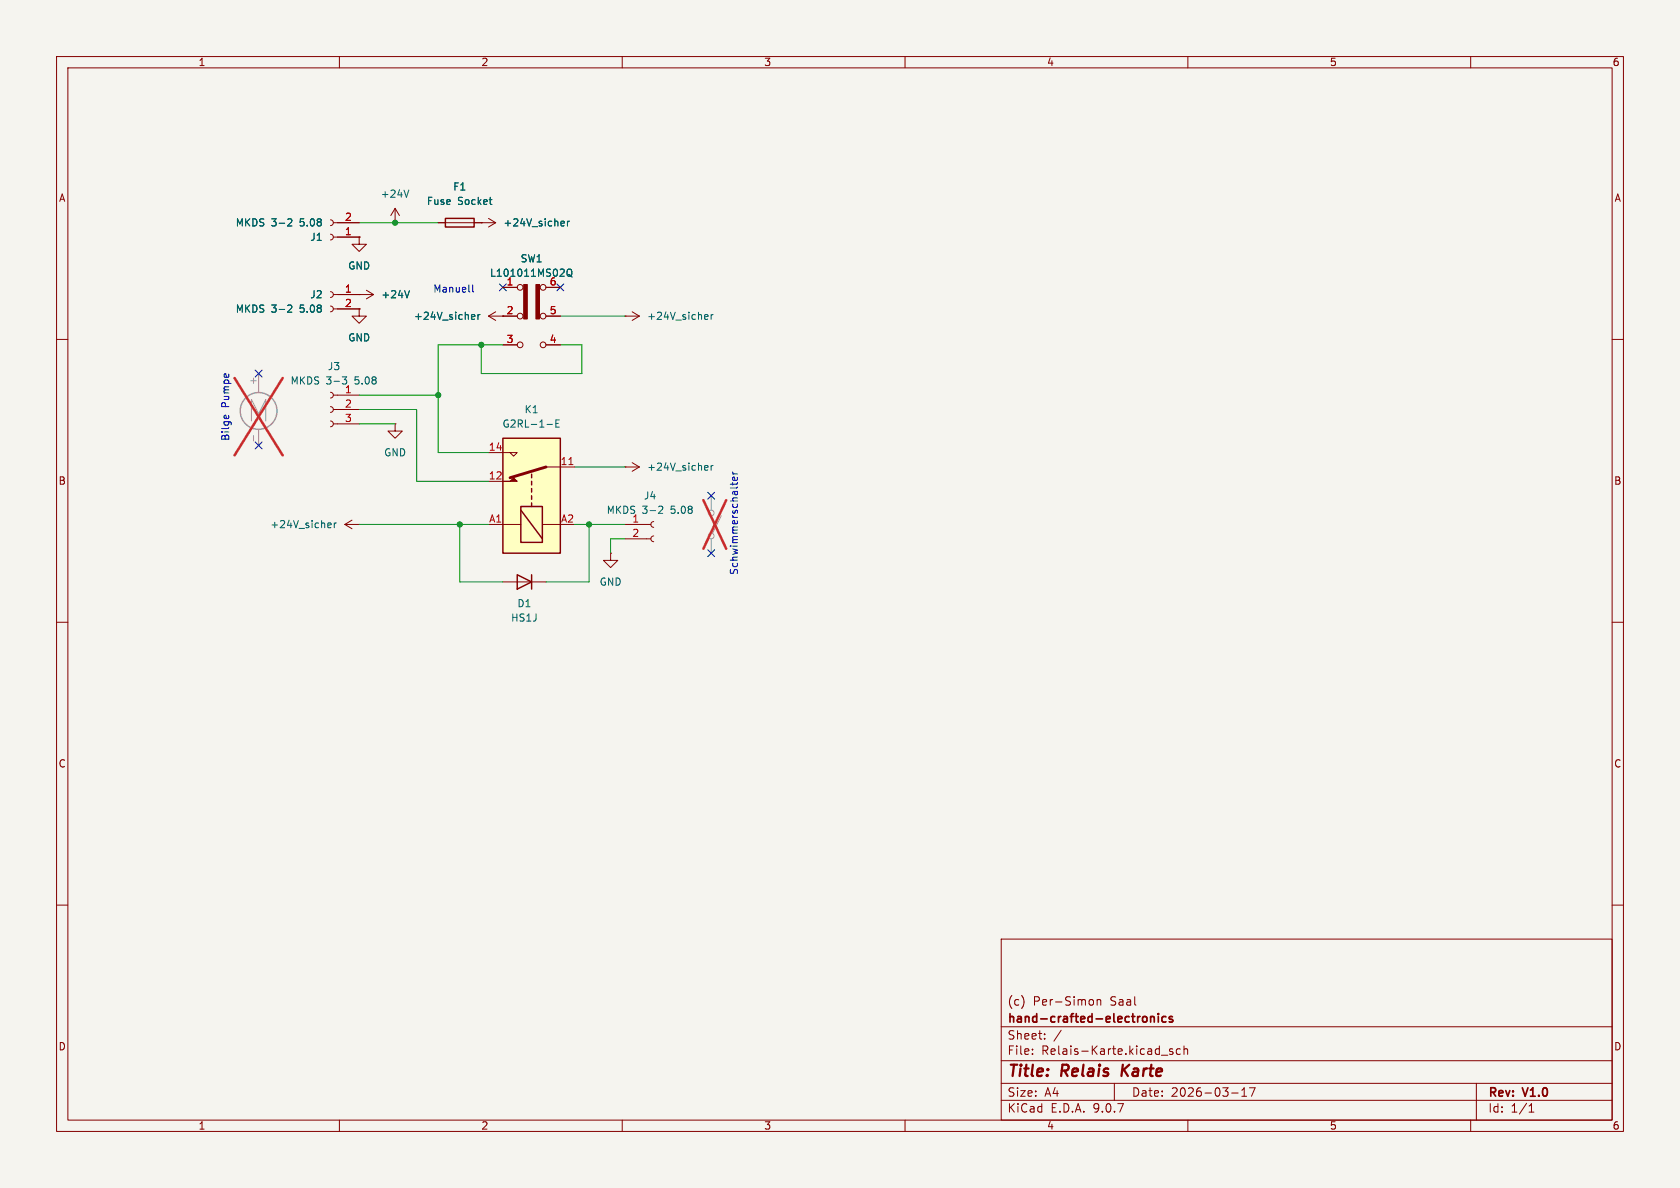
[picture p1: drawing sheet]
(kicad_sch
 (version 20250114)
 (generator "eeschema")
 (generator_version "9.0")
 (paper "A4")
 (title_block
  (title "Relais Karte")
  (date "2026-03-17")
  (rev "V1.0")
  (company "hand-crafted-electronics")
  (comment 1 "(c) Per-Simon Saal"))
 (lib_symbols
  (symbol "Connector:Conn_01x02_Socket"
   (pin_names
    (offset 1.016) (hide yes)) (exclude_from_sim no) (in_bom yes) (on_board yes)
   (property "Reference" "J" (at 0 2.54 0) (effects (font (size 1.27 1.27))))
   (property "Value" "Conn_01x02_Socket" (at 0 -5.08 0) (effects (font (size 1.27 1.27))))
   (property "Footprint" "" (at 0 0 0) (effects (font (size 1.27 1.27)) (hide yes)))
   (property "Datasheet" "~" (at 0 0 0) (effects (font (size 1.27 1.27)) (hide yes)))
   (property "Description" "Generic connector, single row, 01x02, script generated" (at 0 0 0) (effects (font (size 1.27 1.27)) (hide yes)))
   (property "ki_locked" "" (at 0 0 0) (effects (font (size 1.27 1.27))))
   (symbol "Conn_01x02_Socket_1_1"
    (polyline (pts (xy -1.27 0) (xy -0.508 0)) (stroke (width 0.1524) (type default)) (fill (type none)))
    (polyline (pts (xy -1.27 -2.54) (xy -0.508 -2.54)) (stroke (width 0.1524) (type default)) (fill (type none)))
    (arc (start 0 -0.508) (mid -0.5058 0) (end 0 0.508) (stroke (width 0.1524) (type default)) (fill (type none)))
    (arc (start 0 -3.048) (mid -0.5058 -2.54) (end 0 -2.032) (stroke (width 0.1524) (type default)) (fill (type none)))
    (pin passive line (at -5.08 0 0) (length 3.81) (name "Pin_1" (effects (font (size 1.27 1.27)))) (number "1" (effects (font (size 1.27 1.27)))))
    (pin passive line (at -5.08 -2.54 0) (length 3.81) (name "Pin_2" (effects (font (size 1.27 1.27)))) (number "2" (effects (font (size 1.27 1.27))))))
   (embedded_fonts no))
  (symbol "Connector:Conn_01x03_Socket"
   (pin_names
    (offset 1.016) (hide yes)) (exclude_from_sim no) (in_bom yes) (on_board yes)
   (property "Reference" "J" (at 0 5.08 0) (effects (font (size 1.27 1.27))))
   (property "Value" "Conn_01x03_Socket" (at 0 -5.08 0) (effects (font (size 1.27 1.27))))
   (property "Footprint" "" (at 0 0 0) (effects (font (size 1.27 1.27)) (hide yes)))
   (property "Datasheet" "~" (at 0 0 0) (effects (font (size 1.27 1.27)) (hide yes)))
   (property "Description" "Generic connector, single row, 01x03, script generated" (at 0 0 0) (effects (font (size 1.27 1.27)) (hide yes)))
   (property "ki_locked" "" (at 0 0 0) (effects (font (size 1.27 1.27))))
   (symbol "Conn_01x03_Socket_1_1"
    (polyline (pts (xy -1.27 2.54) (xy -0.508 2.54)) (stroke (width 0.1524) (type default)) (fill (type none)))
    (polyline (pts (xy -1.27 0) (xy -0.508 0)) (stroke (width 0.1524) (type default)) (fill (type none)))
    (polyline (pts (xy -1.27 -2.54) (xy -0.508 -2.54)) (stroke (width 0.1524) (type default)) (fill (type none)))
    (arc (start 0 2.032) (mid -0.5058 2.54) (end 0 3.048) (stroke (width 0.1524) (type default)) (fill (type none)))
    (arc (start 0 -0.508) (mid -0.5058 0) (end 0 0.508) (stroke (width 0.1524) (type default)) (fill (type none)))
    (arc (start 0 -3.048) (mid -0.5058 -2.54) (end 0 -2.032) (stroke (width 0.1524) (type default)) (fill (type none)))
    (pin passive line (at -5.08 2.54 0) (length 3.81) (name "Pin_1" (effects (font (size 1.27 1.27)))) (number "1" (effects (font (size 1.27 1.27)))))
    (pin passive line (at -5.08 0 0) (length 3.81) (name "Pin_2" (effects (font (size 1.27 1.27)))) (number "2" (effects (font (size 1.27 1.27)))))
    (pin passive line (at -5.08 -2.54 0) (length 3.81) (name "Pin_3" (effects (font (size 1.27 1.27)))) (number "3" (effects (font (size 1.27 1.27))))))
   (embedded_fonts no))
  (symbol "Device:Fuse"
   (pin_numbers (hide yes))
   (pin_names
    (offset 0)) (exclude_from_sim no) (in_bom yes) (on_board yes)
   (property "Reference" "F2" (at 6.35 0 90) (effects (font (size 1.27 1.27))))
   (property "Value" "Fuse" (at 3.81 0 90) (effects (font (size 1.27 1.27))))
   (property "Footprint" "_PS_LIB_CON:Fuse Holder Littelfuse ATOF 287" (at -1.778 0 90) (effects (font (size 1.27 1.27)) (hide yes)))
   (property "Datasheet" "https://www.keyelco.com/userAssets/file/K75p47.pdf" (at 0 0 0) (effects (font (size 1.27 1.27)) (hide yes)))
   (property "Description" "Fuse" (at 0 0 0) (effects (font (size 1.27 1.27)) (hide yes)))
   (symbol "Fuse_0_1"
    (rectangle (start -0.762 -2.54) (end 0.762 2.54) (stroke (width 0.254) (type default)) (fill (type none)))
    (polyline (pts (xy 0 2.54) (xy 0 -2.54)) (stroke (width 0) (type default)) (fill (type none))))
   (symbol "Fuse_1_1"
    (pin passive line (at 0 3.81 270) (length 1.27) (name "1" (effects (font (size 1.27 1.27)))) (number "1" (effects (font (size 1.27 1.27)))))
    (pin passive line (at 0 -3.81 90) (length 1.27) (name "2" (effects (font (size 1.27 1.27)))) (number "2" (effects (font (size 1.27 1.27))))))
   (embedded_fonts no))
  (symbol "Motor:Motor_DC"
   (pin_numbers (hide yes))
   (pin_names
    (offset 0)) (exclude_from_sim no) (in_bom yes) (on_board yes)
   (property "Reference" "M" (at 2.54 2.54 0) (effects (font (size 1.27 1.27)) (justify left)))
   (property "Value" "Motor_DC" (at 2.54 -5.08 0) (effects (font (size 1.27 1.27)) (justify left top)))
   (property "Footprint" "" (at 0 -2.286 0) (effects (font (size 1.27 1.27)) (hide yes)))
   (property "Datasheet" "~" (at 0 -2.286 0) (effects (font (size 1.27 1.27)) (hide yes)))
   (property "Description" "DC Motor" (at 0 0 0) (effects (font (size 1.27 1.27)) (hide yes)))
   (symbol "Motor_DC_0_0"
    (polyline (pts (xy -1.27 -3.302) (xy -1.27 0.508) (xy 0 -2.032) (xy 1.27 0.508) (xy 1.27 -3.302)) (stroke (width 0) (type default)) (fill (type none))))
   (symbol "Motor_DC_0_1"
    (polyline (pts (xy 0 2.032) (xy 0 2.54)) (stroke (width 0) (type default)) (fill (type none)))
    (polyline (pts (xy 0 1.7272) (xy 0 2.0828)) (stroke (width 0) (type default)) (fill (type none)))
    (circle (center 0 -1.524) (radius 3.2512) (stroke (width 0.254) (type default)) (fill (type none)))
    (polyline (pts (xy 0 -4.7752) (xy 0 -5.1816)) (stroke (width 0) (type default)) (fill (type none)))
    (polyline (pts (xy 0 -7.62) (xy 0 -7.112)) (stroke (width 0) (type default)) (fill (type none))))
   (symbol "Motor_DC_1_1"
    (pin passive line (at 0 5.08 270) (length 2.54) (name "+" (effects (font (size 1.27 1.27)))) (number "1" (effects (font (size 1.27 1.27)))))
    (pin passive line (at 0 -7.62 90) (length 2.54) (name "-" (effects (font (size 1.27 1.27)))) (number "2" (effects (font (size 1.27 1.27))))))
   (embedded_fonts no))
  (symbol "Relay:G2RL-1-E" (exclude_from_sim no) (in_bom yes) (on_board yes)
   (property "Reference" "K" (at 11.43 3.81 0) (effects (font (size 1.27 1.27)) (justify left)))
   (property "Value" "G2RL-1-E" (at 11.43 1.27 0) (effects (font (size 1.27 1.27)) (justify left)))
   (property "Footprint" "Relay_THT:Relay_SPDT_Omron_G2RL-1-E" (at 11.43 -1.27 0) (effects (font (size 1.27 1.27)) (justify left) (hide yes)))
   (property "Datasheet" "https://omronfs.omron.com/en_US/ecb/products/pdf/en-g2rl.pdf" (at 0 0 0) (effects (font (size 1.27 1.27)) (hide yes)))
   (property "Description" "General Purpose Low Profile Relay SPDT Through Hole High Capacity, Omron G2RL series, 16A 250VAC" (at 0 0 0) (effects (font (size 1.27 1.27)) (hide yes)))
   (symbol "G2RL-1-E_0_0"
    (polyline (pts (xy 7.62 5.08) (xy 7.62 2.54) (xy 6.985 3.175) (xy 7.62 3.81)) (stroke (width 0) (type default)) (fill (type none))))
   (symbol "G2RL-1-E_0_1"
    (rectangle (start -10.16 5.08) (end 10.16 -5.08) (stroke (width 0.254) (type default)) (fill (type background)))
    (rectangle (start -8.255 1.905) (end -1.905 -1.905) (stroke (width 0.254) (type default)) (fill (type none)))
    (polyline (pts (xy -7.62 -1.905) (xy -2.54 1.905)) (stroke (width 0.254) (type default)) (fill (type none)))
    (polyline (pts (xy -5.08 5.08) (xy -5.08 1.905)) (stroke (width 0) (type default)) (fill (type none)))
    (polyline (pts (xy -5.08 -5.08) (xy -5.08 -1.905)) (stroke (width 0) (type default)) (fill (type none)))
    (polyline (pts (xy -1.905 0) (xy -1.27 0)) (stroke (width 0.254) (type default)) (fill (type none)))
    (polyline (pts (xy -0.635 0) (xy 0 0)) (stroke (width 0.254) (type default)) (fill (type none)))
    (polyline (pts (xy 0.635 0) (xy 1.27 0)) (stroke (width 0.254) (type default)) (fill (type none)))
    (polyline (pts (xy 1.905 0) (xy 2.54 0)) (stroke (width 0.254) (type default)) (fill (type none)))
    (polyline (pts (xy 2.54 5.08) (xy 2.54 2.54) (xy 3.175 3.175) (xy 2.54 3.81)) (stroke (width 0) (type default)) (fill (type outline)))
    (polyline (pts (xy 3.175 0) (xy 3.81 0)) (stroke (width 0.254) (type default)) (fill (type none)))
    (polyline (pts (xy 5.08 -2.54) (xy 3.175 3.81)) (stroke (width 0.508) (type default)) (fill (type none)))
    (polyline (pts (xy 5.08 -2.54) (xy 5.08 -5.08)) (stroke (width 0) (type default)) (fill (type none))))
   (symbol "G2RL-1-E_1_1"
    (pin passive line (at -5.08 7.62 270) (length 2.54) (name "~" (effects (font (size 1.27 1.27)))) (number "A1" (effects (font (size 1.27 1.27)))))
    (pin passive line (at -5.08 -7.62 90) (length 2.54) (name "~" (effects (font (size 1.27 1.27)))) (number "A2" (effects (font (size 1.27 1.27)))))
    (pin passive line (at 2.54 7.62 270) (length 2.54) (name "~" (effects (font (size 1.27 1.27)))) (number "12" (effects (font (size 1.27 1.27)))))
    (pin passive line (at 5.08 -7.62 90) (length 2.54) (name "~" (effects (font (size 1.27 1.27)))) (number "11" (effects (font (size 1.27 1.27)))))
    (pin passive line (at 7.62 7.62 270) (length 2.54) (name "~" (effects (font (size 1.27 1.27)))) (number "14" (effects (font (size 1.27 1.27))))))
   (embedded_fonts no))
  (symbol "SW_SPST_2"
   (pin_numbers (hide yes))
   (pin_names
    (offset 0) (hide yes)) (exclude_from_sim no) (in_bom yes) (on_board yes)
   (property "Reference" "SW" (at 0 3.175 0) (effects (font (size 1.27 1.27))))
   (property "Value" "SW_SPST" (at 0 -2.54 0) (effects (font (size 1.27 1.27))))
   (property "Footprint" "" (at 0 0 0) (effects (font (size 1.27 1.27)) (hide yes)))
   (property "Datasheet" "~" (at 0 0 0) (effects (font (size 1.27 1.27)) (hide yes)))
   (property "Description" "Single Pole Single Throw (SPST) switch" (at 0 0 0) (effects (font (size 1.27 1.27)) (hide yes)))
   (symbol "SW_SPST_2_0_0"
    (circle (center -2.032 0) (radius 0.508) (stroke (width 0) (type default)) (fill (type none)))
    (polyline (pts (xy -1.524 0.254) (xy 1.524 1.778)) (stroke (width 0) (type default)) (fill (type none)))
    (circle (center 2.032 0) (radius 0.508) (stroke (width 0) (type default)) (fill (type none))))
   (symbol "SW_SPST_2_1_1"
    (pin passive line (at -5.08 0 0) (length 2.54) (name "A" (effects (font (size 1.27 1.27)))) (number "1" (effects (font (size 1.27 1.27)))))
    (pin passive line (at 5.08 0 180) (length 2.54) (name "B" (effects (font (size 1.27 1.27)))) (number "2" (effects (font (size 1.27 1.27))))))
   (embedded_fonts no))
  (symbol "Switch:SW_Slide_DPDT"
   (pin_names
    (offset 0) (hide yes)) (exclude_from_sim no) (in_bom yes) (on_board yes)
   (property "Reference" "SW" (at 0 6.858 0) (effects (font (size 1.27 1.27))))
   (property "Value" "SW_Slide_DPDT" (at 0 -8.128 0) (effects (font (size 1.27 1.27))))
   (property "Footprint" "" (at 13.97 5.08 0) (effects (font (size 1.27 1.27)) (hide yes)))
   (property "Datasheet" "~" (at 0 0 0) (effects (font (size 1.27 1.27)) (hide yes)))
   (property "Description" "Slide Switch, dual pole double throw" (at 0 0 0) (effects (font (size 1.27 1.27)) (hide yes)))
   (symbol "SW_Slide_DPDT_0_0"
    (circle (center -2.032 5.08) (radius 0.508) (stroke (width 0) (type default)) (fill (type none)))
    (circle (center -2.032 -5.08) (radius 0.508) (stroke (width 0) (type default)) (fill (type none)))
    (circle (center 2.032 0) (radius 0.508) (stroke (width 0) (type default)) (fill (type none)))
    (circle (center 2.032 -5.08) (radius 0.508) (stroke (width 0) (type default)) (fill (type none))))
   (symbol "SW_Slide_DPDT_0_1"
    (circle (center -2.032 0) (radius 0.508) (stroke (width 0) (type default)) (fill (type none)))
    (circle (center 2.032 5.08) (radius 0.508) (stroke (width 0) (type default)) (fill (type none))))
   (symbol "SW_Slide_DPDT_1_1"
    (rectangle (start -1.397 5.588) (end -0.762 -0.508) (stroke (width 0) (type default)) (fill (type outline)))
    (rectangle (start 0.762 5.588) (end 1.397 -0.508) (stroke (width 0) (type default)) (fill (type outline)))
    (pin passive line (at -5.08 5.08 0) (length 2.54) (name "A" (effects (font (size 1.27 1.27)))) (number "1" (effects (font (size 1.27 1.27)))))
    (pin passive line (at -5.08 0 0) (length 2.54) (name "B" (effects (font (size 1.27 1.27)))) (number "2" (effects (font (size 1.27 1.27)))))
    (pin passive line (at -5.08 -5.08 0) (length 2.54) (name "C" (effects (font (size 1.27 1.27)))) (number "3" (effects (font (size 1.27 1.27)))))
    (pin passive line (at 5.08 5.08 180) (length 2.54) (name "C" (effects (font (size 1.27 1.27)))) (number "6" (effects (font (size 1.27 1.27)))))
    (pin passive line (at 5.08 0 180) (length 2.54) (name "B" (effects (font (size 1.27 1.27)))) (number "5" (effects (font (size 1.27 1.27)))))
    (pin passive line (at 5.08 -5.08 180) (length 2.54) (name "A" (effects (font (size 1.27 1.27)))) (number "4" (effects (font (size 1.27 1.27))))))
   (embedded_fonts no))
  (symbol "_PS_LIB:D"
   (pin_numbers (hide yes))
   (pin_names
    (offset 1.016) (hide yes)) (exclude_from_sim no) (in_bom yes) (on_board yes)
   (property "Reference" "D" (at 0 2.54 0) (effects (font (size 1.27 1.27))))
   (property "Value" "D" (at 0 -2.54 0) (effects (font (size 1.27 1.27))))
   (property "Footprint" "" (at 0 0 0) (effects (font (size 1.27 1.27)) (hide yes)))
   (property "Datasheet" "~" (at 0 0 0) (effects (font (size 1.27 1.27)) (hide yes)))
   (property "Description" "Diode" (at 0 0 0) (effects (font (size 1.27 1.27)) (hide yes)))
   (property "Sim.Device" "D" (at 0 0 0) (effects (font (size 1.27 1.27)) (hide yes)))
   (property "Sim.Pins" "1=K 2=A" (at 0 0 0) (effects (font (size 1.27 1.27)) (hide yes)))
   (symbol "D_0_1"
    (polyline (pts (xy -1.27 1.27) (xy -1.27 -1.27)) (stroke (width 0.254) (type default)) (fill (type none)))
    (polyline (pts (xy 1.27 1.27) (xy 1.27 -1.27) (xy -1.27 0) (xy 1.27 1.27)) (stroke (width 0.254) (type default)) (fill (type none)))
    (polyline (pts (xy 1.27 0) (xy -1.27 0)) (stroke (width 0) (type default)) (fill (type none))))
   (symbol "D_1_1"
    (pin passive line (at -3.81 0 0) (length 2.54) (name "K" (effects (font (size 1.27 1.27)))) (number "1" (effects (font (size 1.27 1.27)))))
    (pin passive line (at 3.81 0 180) (length 2.54) (name "A" (effects (font (size 1.27 1.27)))) (number "2" (effects (font (size 1.27 1.27))))))
   (embedded_fonts no))
  (symbol "power:+24V"
   (power)
   (pin_numbers (hide yes))
   (pin_names
    (offset 0) (hide yes)) (exclude_from_sim no) (in_bom yes) (on_board yes)
   (property "Reference" "#PWR" (at 0 -3.81 0) (effects (font (size 1.27 1.27)) (hide yes)))
   (property "Value" "+24V" (at 0 3.556 0) (effects (font (size 1.27 1.27))))
   (property "Footprint" "" (at 0 0 0) (effects (font (size 1.27 1.27)) (hide yes)))
   (property "Datasheet" "" (at 0 0 0) (effects (font (size 1.27 1.27)) (hide yes)))
   (property "Description" "Power symbol creates a global label with name \"+24V\"" (at 0 0 0) (effects (font (size 1.27 1.27)) (hide yes)))
   (symbol "+24V_0_1"
    (polyline (pts (xy -0.762 1.27) (xy 0 2.54)) (stroke (width 0) (type default)) (fill (type none)))
    (polyline (pts (xy 0 2.54) (xy 0.762 1.27)) (stroke (width 0) (type default)) (fill (type none)))
    (polyline (pts (xy 0 0) (xy 0 2.54)) (stroke (width 0) (type default)) (fill (type none))))
   (symbol "+24V_1_1"
    (pin power_in line (at 0 0 90) (length 0) (name "~" (effects (font (size 1.27 1.27)))) (number "1" (effects (font (size 1.27 1.27))))))
   (embedded_fonts no))
  (symbol "power:GND"
   (power)
   (pin_numbers (hide yes))
   (pin_names
    (offset 0) (hide yes)) (exclude_from_sim no) (in_bom yes) (on_board yes)
   (property "Reference" "#PWR" (at 0 -6.35 0) (effects (font (size 1.27 1.27)) (hide yes)))
   (property "Value" "GND" (at 0 -3.81 0) (effects (font (size 1.27 1.27))))
   (property "Footprint" "" (at 0 0 0) (effects (font (size 1.27 1.27)) (hide yes)))
   (property "Datasheet" "" (at 0 0 0) (effects (font (size 1.27 1.27)) (hide yes)))
   (property "Description" "Power symbol creates a global label with name \"GND\" , ground" (at 0 0 0) (effects (font (size 1.27 1.27)) (hide yes)))
   (symbol "GND_0_1"
    (polyline (pts (xy 0 0) (xy 0 -1.27) (xy 1.27 -1.27) (xy 0 -2.54) (xy -1.27 -1.27) (xy 0 -1.27)) (stroke (width 0) (type default)) (fill (type none))))
   (symbol "GND_1_1"
    (pin power_in line (at 0 0 270) (length 0) (name "~" (effects (font (size 1.27 1.27)))) (number "1" (effects (font (size 1.27 1.27))))))
   (embedded_fonts no)))
 (text "Bilge Pumpe"
  (exclude_from_sim no)
  (at 39.878 72.136 90)
  (effects (font (size 1.27 1.27))))
 (text "Manuell"
  (exclude_from_sim no)
  (at 80.264 51.308 0)
  (effects (font (size 1.27 1.27))))
 (text "Schwimmerschalter"
  (exclude_from_sim no)
  (at 129.794 92.71 90)
  (effects (font (size 1.27 1.27))))
 (junction
  (at 85.09 60.96)
  (diameter 0)
  (color 0 0 0 0))
 (junction
  (at 77.47 69.85)
  (diameter 0)
  (color 0 0 0 0))
 (junction
  (at 69.85 39.37)
  (diameter 0)
  (color 0 0 0 0))
 (junction
  (at 81.28 92.71)
  (diameter 0)
  (color 0 0 0 0))
 (junction
  (at 104.14 92.71)
  (diameter 0)
  (color 0 0 0 0))
 (no_connect
  (at 99.06 50.8))
 (no_connect
  (at 88.9 50.8))
 (wire
  (pts (xy 110.49 55.88) (xy 99.06 55.88))
  (stroke (width 0) (type default)))
 (wire
  (pts (xy 101.6 82.55) (xy 110.49 82.55))
  (stroke (width 0) (type default)))
 (wire
  (pts (xy 63.5 92.71) (xy 81.28 92.71))
  (stroke (width 0) (type default)))
 (wire
  (pts (xy 77.47 60.96) (xy 85.09 60.96))
  (stroke (width 0) (type default)))
 (wire
  (pts (xy 104.14 92.71) (xy 110.49 92.71))
  (stroke (width 0) (type default)))
 (wire
  (pts (xy 104.14 102.87) (xy 104.14 92.71))
  (stroke (width 0) (type default)))
 (wire
  (pts (xy 86.36 92.71) (xy 81.28 92.71))
  (stroke (width 0) (type default)))
 (wire
  (pts (xy 63.5 69.85) (xy 77.47 69.85))
  (stroke (width 0) (type default)))
 (wire
  (pts (xy 86.36 85.09) (xy 73.66 85.09))
  (stroke (width 0) (type default)))
 (wire
  (pts (xy 99.06 60.96) (xy 102.87 60.96))
  (stroke (width 0) (type default)))
 (wire
  (pts (xy 88.9 102.87) (xy 81.28 102.87))
  (stroke (width 0) (type default)))
 (wire
  (pts (xy 102.87 66.04) (xy 85.09 66.04))
  (stroke (width 0) (type default)))
 (wire
  (pts (xy 73.66 72.39) (xy 63.5 72.39))
  (stroke (width 0) (type default)))
 (wire
  (pts (xy 96.52 102.87) (xy 104.14 102.87))
  (stroke (width 0) (type default)))
 (wire
  (pts (xy 81.28 102.87) (xy 81.28 92.71))
  (stroke (width 0) (type default)))
 (wire
  (pts (xy 107.95 97.79) (xy 107.95 95.25))
  (stroke (width 0) (type default)))
 (wire
  (pts (xy 63.5 74.93) (xy 69.85 74.93))
  (stroke (width 0) (type default)))
 (wire
  (pts (xy 85.09 66.04) (xy 85.09 60.96))
  (stroke (width 0) (type default)))
 (wire
  (pts (xy 77.47 69.85) (xy 77.47 80.01))
  (stroke (width 0) (type default)))
 (wire
  (pts (xy 86.36 80.01) (xy 77.47 80.01))
  (stroke (width 0) (type default)))
 (wire
  (pts (xy 69.85 39.37) (xy 77.47 39.37))
  (stroke (width 0) (type default)))
 (wire
  (pts (xy 101.6 92.71) (xy 104.14 92.71))
  (stroke (width 0) (type default)))
 (wire
  (pts (xy 77.47 60.96) (xy 77.47 69.85))
  (stroke (width 0) (type default)))
 (wire
  (pts (xy 102.87 60.96) (xy 102.87 66.04))
  (stroke (width 0) (type default)))
 (wire
  (pts (xy 73.66 72.39) (xy 73.66 85.09))
  (stroke (width 0) (type default)))
 (wire
  (pts (xy 69.85 39.37) (xy 63.5 39.37))
  (stroke (width 0) (type default)))
 (wire
  (pts (xy 107.95 95.25) (xy 110.49 95.25))
  (stroke (width 0) (type default)))
 (wire
  (pts (xy 85.09 60.96) (xy 88.9 60.96))
  (stroke (width 0) (type default)))
 (symbol
  (lib_id "power:+24V")
  (at 85.09 39.37 270)
  (mirror x)
  (unit 1)
  (exclude_from_sim no)
  (in_bom yes)
  (on_board yes)
  (dnp no)
  (fields_autoplaced yes)
  (property "Reference" "#PWR011" (at 81.28 39.37 0) (effects (font (size 1.27 1.27)) (hide yes)))
  (property "Value" "+24V_sicher" (at 88.9 39.3699 90) (effects (font (size 1.27 1.27)) (justify left)))
  (property "Footprint" "" (at 85.09 39.37 0) (effects (font (size 1.27 1.27)) (hide yes)))
  (property "Datasheet" "" (at 85.09 39.37 0) (effects (font (size 1.27 1.27)) (hide yes)))
  (property "Description" "Power symbol creates a global label with name \"+24V\"" (at 85.09 39.37 0) (effects (font (size 1.27 1.27)) (hide yes)))
  (pin "1"))
 (symbol
  (lib_id "Connector:Conn_01x02_Socket")
  (at 58.42 41.91 180)
  (unit 1)
  (exclude_from_sim no)
  (in_bom yes)
  (on_board yes)
  (dnp no)
  (property "Reference" "J1" (at 57.15 41.9101 0) (effects (font (size 1.27 1.27)) (justify left)))
  (property "Value" "MKDS 3-2 5.08" (at 57.15 39.3701 0) (effects (font (size 1.27 1.27)) (justify left)))
  (property "Footprint" "_PS_LIB_CON:MKDS_3_2_508" (at 58.42 41.91 0) (effects (font (size 1.27 1.27)) (hide yes)))
  (property "Datasheet" "~" (at 58.42 41.91 0) (effects (font (size 1.27 1.27)) (hide yes)))
  (property "Description" "Generic connector, single row, 01x02, script generated" (at 58.42 41.91 0) (effects (font (size 1.27 1.27)) (hide yes)))
  (pin "1")
  (pin "2"))
 (symbol
  (lib_id "power:GND")
  (at 63.5 54.61 0)
  (mirror y)
  (unit 1)
  (exclude_from_sim no)
  (in_bom yes)
  (on_board yes)
  (dnp no)
  (fields_autoplaced yes)
  (property "Reference" "#PWR014" (at 63.5 60.96 0) (effects (font (size 1.27 1.27)) (hide yes)))
  (property "Value" "GND" (at 63.5 59.69 0) (effects (font (size 1.27 1.27))))
  (property "Footprint" "" (at 63.5 54.61 0) (effects (font (size 1.27 1.27)) (hide yes)))
  (property "Datasheet" "" (at 63.5 54.61 0) (effects (font (size 1.27 1.27)) (hide yes)))
  (property "Description" "Power symbol creates a global label with name \"GND\" , ground" (at 63.5 54.61 0) (effects (font (size 1.27 1.27)) (hide yes)))
  (pin "1"))
 (symbol
  (lib_id "Device:Fuse")
  (at 81.28 39.37 270)
  (mirror x)
  (unit 1)
  (exclude_from_sim no)
  (in_bom yes)
  (on_board yes)
  (dnp no)
  (fields_autoplaced yes)
  (property "Reference" "F1" (at 81.28 33.02 90) (effects (font (size 1.27 1.27))))
  (property "Value" "Fuse Socket" (at 81.28 35.56 90) (effects (font (size 1.27 1.27))))
  (property "Footprint" "_PS_LIB_CON:Fuse Holder Littelfuse ATOF 287" (at 81.28 41.148 90) (effects (font (size 1.27 1.27)) (hide yes)))
  (property "Datasheet" "https://www.keyelco.com/userAssets/file/K75p47.pdf" (at 81.28 39.37 0) (effects (font (size 1.27 1.27)) (hide yes)))
  (property "Description" "Fuse" (at 81.28 39.37 0) (effects (font (size 1.27 1.27)) (hide yes)))
  (pin "2")
  (pin "1"))
 (symbol
  (lib_id "Connector:Conn_01x02_Socket")
  (at 58.42 52.07 0)
  (mirror y)
  (unit 1)
  (exclude_from_sim no)
  (in_bom yes)
  (on_board yes)
  (dnp no)
  (property "Reference" "J2" (at 57.15 52.0699 0) (effects (font (size 1.27 1.27)) (justify left)))
  (property "Value" "MKDS 3-2 5.08" (at 57.15 54.6099 0) (effects (font (size 1.27 1.27)) (justify left)))
  (property "Footprint" "_PS_LIB_CON:MKDS_3_2_508" (at 58.42 52.07 0) (effects (font (size 1.27 1.27)) (hide yes)))
  (property "Datasheet" "~" (at 58.42 52.07 0) (effects (font (size 1.27 1.27)) (hide yes)))
  (property "Description" "Generic connector, single row, 01x02, script generated" (at 58.42 52.07 0) (effects (font (size 1.27 1.27)) (hide yes)))
  (pin "1")
  (pin "2"))
 (symbol
  (lib_id "power:GND")
  (at 63.5 41.91 0)
  (mirror y)
  (unit 1)
  (exclude_from_sim no)
  (in_bom yes)
  (on_board yes)
  (dnp no)
  (fields_autoplaced yes)
  (property "Reference" "#PWR012" (at 63.5 48.26 0) (effects (font (size 1.27 1.27)) (hide yes)))
  (property "Value" "GND" (at 63.5 46.99 0) (effects (font (size 1.27 1.27))))
  (property "Footprint" "" (at 63.5 41.91 0) (effects (font (size 1.27 1.27)) (hide yes)))
  (property "Datasheet" "" (at 63.5 41.91 0) (effects (font (size 1.27 1.27)) (hide yes)))
  (property "Description" "Power symbol creates a global label with name \"GND\" , ground" (at 63.5 41.91 0) (effects (font (size 1.27 1.27)) (hide yes)))
  (pin "1"))
 (symbol
  (lib_name "SW_SPST_2")
  (lib_id "Switch:SW_SPST")
  (at 125.73 92.71 270)
  (mirror x)
  (unit 1)
  (exclude_from_sim no)
  (in_bom no)
  (on_board no)
  (dnp no)
  (fields_autoplaced yes)
  (property "Reference" "SW2" (at 124.46 91.4399 90) (effects (font (size 1.27 1.27)) (justify right) (hide yes)))
  (property "Value" "SW_SPST" (at 124.46 93.9799 90) (effects (font (size 1.27 1.27)) (justify right) (hide yes)))
  (property "Footprint" "" (at 125.73 92.71 0) (effects (font (size 1.27 1.27)) (hide yes)))
  (property "Datasheet" "~" (at 125.73 92.71 0) (effects (font (size 1.27 1.27)) (hide yes)))
  (property "Description" "Single Pole Single Throw (SPST) switch" (at 125.73 92.71 0) (effects (font (size 1.27 1.27)) (hide yes)))
  (pin "1")
  (pin "2"))
 (symbol
  (lib_id "Switch:SW_Slide_DPDT")
  (at 93.98 55.88 0)
  (unit 1)
  (exclude_from_sim no)
  (in_bom yes)
  (on_board yes)
  (dnp no)
  (fields_autoplaced yes)
  (property "Reference" "SW1" (at 93.98 45.72 0) (effects (font (size 1.27 1.27))))
  (property "Value" "L101011MS02Q" (at 93.98 48.26 0) (effects (font (size 1.27 1.27))))
  (property "Footprint" "_PS_LIB_MECH:L10101_Schiebeschalter" (at 107.95 50.8 0) (effects (font (size 1.27 1.27)) (hide yes)))
  (property "Datasheet" "https://www.ckswitches.com/media/1423/l.pdf" (at 93.98 55.88 0) (effects (font (size 1.27 1.27)) (hide yes)))
  (property "Description" "Slide Switch, dual pole double throw" (at 93.98 55.88 0) (effects (font (size 1.27 1.27)) (hide yes)))
  (pin "5")
  (pin "6")
  (pin "4")
  (pin "1")
  (pin "3")
  (pin "2"))
 (symbol
  (lib_id "power:GND")
  (at 69.85 74.93 0)
  (unit 1)
  (exclude_from_sim no)
  (in_bom yes)
  (on_board yes)
  (dnp no)
  (fields_autoplaced yes)
  (property "Reference" "#PWR016" (at 69.85 81.28 0) (effects (font (size 1.27 1.27)) (hide yes)))
  (property "Value" "GND" (at 69.85 80.01 0) (effects (font (size 1.27 1.27))))
  (property "Footprint" "" (at 69.85 74.93 0) (effects (font (size 1.27 1.27)) (hide yes)))
  (property "Datasheet" "" (at 69.85 74.93 0) (effects (font (size 1.27 1.27)) (hide yes)))
  (property "Description" "Power symbol creates a global label with name \"GND\" , ground" (at 69.85 74.93 0) (effects (font (size 1.27 1.27)) (hide yes)))
  (pin "1"))
 (symbol
  (lib_id "Connector:Conn_01x02_Socket")
  (at 115.57 92.71 0)
  (unit 1)
  (exclude_from_sim no)
  (in_bom yes)
  (on_board yes)
  (dnp no)
  (fields_autoplaced yes)
  (property "Reference" "J4" (at 114.935 87.63 0) (effects (font (size 1.27 1.27))))
  (property "Value" "MKDS 3-2 5.08" (at 114.935 90.17 0) (effects (font (size 1.27 1.27))))
  (property "Footprint" "_PS_LIB_CON:MKDS_3_2_508" (at 115.57 92.71 0) (effects (font (size 1.27 1.27)) (hide yes)))
  (property "Datasheet" "~" (at 115.57 92.71 0) (effects (font (size 1.27 1.27)) (hide yes)))
  (property "Description" "Generic connector, single row, 01x02, script generated" (at 115.57 92.71 0) (effects (font (size 1.27 1.27)) (hide yes)))
  (pin "1")
  (pin "2"))
 (symbol
  (lib_id "Connector:Conn_01x03_Socket")
  (at 58.42 72.39 0)
  (mirror y)
  (unit 1)
  (exclude_from_sim no)
  (in_bom yes)
  (on_board yes)
  (dnp no)
  (fields_autoplaced yes)
  (property "Reference" "J3" (at 59.055 64.77 0) (effects (font (size 1.27 1.27))))
  (property "Value" "MKDS 3-3 5.08" (at 59.055 67.31 0) (effects (font (size 1.27 1.27))))
  (property "Footprint" "_PS_LIB_CON:MKDS_3_3_508" (at 58.42 72.39 0) (effects (font (size 1.27 1.27)) (hide yes)))
  (property "Datasheet" "~" (at 58.42 72.39 0) (effects (font (size 1.27 1.27)) (hide yes)))
  (property "Description" "Generic connector, single row, 01x03, script generated" (at 58.42 72.39 0) (effects (font (size 1.27 1.27)) (hide yes)))
  (pin "3")
  (pin "1")
  (pin "2"))
 (symbol
  (lib_id "Relay:G2RL-1-E")
  (at 93.98 87.63 90)
  (unit 1)
  (exclude_from_sim no)
  (in_bom yes)
  (on_board yes)
  (dnp no)
  (fields_autoplaced yes)
  (property "Reference" "K1" (at 93.98 72.39 90) (effects (font (size 1.27 1.27))))
  (property "Value" "G2RL-1-E" (at 93.98 74.93 90) (effects (font (size 1.27 1.27))))
  (property "Footprint" "Relay_THT:Relay_SPDT_Omron_G2RL-1-E" (at 95.25 76.2 0) (effects (font (size 1.27 1.27)) (justify left) (hide yes)))
  (property "Datasheet" "https://omronfs.omron.com/en_US/ecb/products/pdf/en-g2rl.pdf" (at 93.98 87.63 0) (effects (font (size 1.27 1.27)) (hide yes)))
  (property "Description" "General Purpose Low Profile Relay SPDT Through Hole High Capacity, Omron G2RL series, 16A 250VAC" (at 93.98 87.63 0) (effects (font (size 1.27 1.27)) (hide yes)))
  (pin "A1")
  (pin "12")
  (pin "11")
  (pin "A2")
  (pin "14"))
 (symbol
  (lib_id "power:+24V")
  (at 63.5 92.71 90)
  (unit 1)
  (exclude_from_sim no)
  (in_bom yes)
  (on_board yes)
  (dnp no)
  (fields_autoplaced yes)
  (property "Reference" "#PWR018" (at 67.31 92.71 0) (effects (font (size 1.27 1.27)) (hide yes)))
  (property "Value" "+24V_sicher" (at 59.69 92.7099 90) (effects (font (size 1.27 1.27)) (justify left)))
  (property "Footprint" "" (at 63.5 92.71 0) (effects (font (size 1.27 1.27)) (hide yes)))
  (property "Datasheet" "" (at 63.5 92.71 0) (effects (font (size 1.27 1.27)) (hide yes)))
  (property "Description" "Power symbol creates a global label with name \"+24V\"" (at 63.5 92.71 0) (effects (font (size 1.27 1.27)) (hide yes)))
  (pin "1"))
 (symbol
  (lib_id "_PS_LIB:D")
  (at 92.71 102.87 180)
  (unit 1)
  (exclude_from_sim no)
  (in_bom yes)
  (on_board yes)
  (dnp no)
  (fields_autoplaced yes)
  (property "Reference" "D1" (at 92.71 106.68 0) (effects (font (size 1.27 1.27))))
  (property "Value" "HS1J" (at 92.71 109.22 0) (effects (font (size 1.27 1.27))))
  (property "Footprint" "Diode_SMD:D_SMA" (at 92.71 102.87 0) (effects (font (size 1.27 1.27)) (hide yes)))
  (property "Datasheet" "~" (at 92.71 102.87 0) (effects (font (size 1.27 1.27)) (hide yes)))
  (property "Description" "Diode" (at 92.71 102.87 0) (effects (font (size 1.27 1.27)) (hide yes)))
  (property "Sim.Device" "D" (at 92.71 102.87 0) (effects (font (size 1.27 1.27)) (hide yes)))
  (property "Sim.Pins" "1=K 2=A" (at 92.71 102.87 0) (effects (font (size 1.27 1.27)) (hide yes)))
  (pin "2")
  (pin "1"))
 (symbol
  (lib_id "power:+24V")
  (at 110.49 55.88 270)
  (unit 1)
  (exclude_from_sim no)
  (in_bom yes)
  (on_board yes)
  (dnp no)
  (fields_autoplaced yes)
  (property "Reference" "#PWR015" (at 106.68 55.88 0) (effects (font (size 1.27 1.27)) (hide yes)))
  (property "Value" "+24V_sicher" (at 114.3 55.8799 90) (effects (font (size 1.27 1.27)) (justify left)))
  (property "Footprint" "" (at 110.49 55.88 0) (effects (font (size 1.27 1.27)) (hide yes)))
  (property "Datasheet" "" (at 110.49 55.88 0) (effects (font (size 1.27 1.27)) (hide yes)))
  (property "Description" "Power symbol creates a global label with name \"+24V\"" (at 110.49 55.88 0) (effects (font (size 1.27 1.27)) (hide yes)))
  (pin "1"))
 (symbol
  (lib_id "power:GND")
  (at 107.95 97.79 0)
  (mirror y)
  (unit 1)
  (exclude_from_sim no)
  (in_bom yes)
  (on_board yes)
  (dnp no)
  (fields_autoplaced yes)
  (property "Reference" "#PWR019" (at 107.95 104.14 0) (effects (font (size 1.27 1.27)) (hide yes)))
  (property "Value" "GND" (at 107.95 102.87 0) (effects (font (size 1.27 1.27))))
  (property "Footprint" "" (at 107.95 97.79 0) (effects (font (size 1.27 1.27)) (hide yes)))
  (property "Datasheet" "" (at 107.95 97.79 0) (effects (font (size 1.27 1.27)) (hide yes)))
  (property "Description" "Power symbol creates a global label with name \"GND\" , ground" (at 107.95 97.79 0) (effects (font (size 1.27 1.27)) (hide yes)))
  (pin "1"))
 (symbol
  (lib_id "Motor:Motor_DC")
  (at 45.72 71.12 0)
  (unit 1)
  (exclude_from_sim no)
  (in_bom no)
  (on_board no)
  (dnp no)
  (fields_autoplaced yes)
  (property "Reference" "M1" (at 50.8 72.3899 0) (effects (font (size 1.27 1.27)) (justify left) (hide yes)))
  (property "Value" "Motor_DC" (at 50.8 74.9299 0) (effects (font (size 1.27 1.27)) (justify left) (hide yes)))
  (property "Footprint" "" (at 45.72 73.406 0) (effects (font (size 1.27 1.27)) (hide yes)))
  (property "Datasheet" "~" (at 45.72 73.406 0) (effects (font (size 1.27 1.27)) (hide yes)))
  (property "Description" "DC Motor" (at 45.72 71.12 0) (effects (font (size 1.27 1.27)) (hide yes)))
  (pin "1")
  (pin "2"))
 (symbol
  (lib_id "power:+24V")
  (at 69.85 39.37 0)
  (mirror y)
  (unit 1)
  (exclude_from_sim no)
  (in_bom yes)
  (on_board yes)
  (dnp no)
  (fields_autoplaced yes)
  (property "Reference" "#PWR010" (at 69.85 43.18 0) (effects (font (size 1.27 1.27)) (hide yes)))
  (property "Value" "+24V" (at 69.85 34.29 0) (effects (font (size 1.27 1.27))))
  (property "Footprint" "" (at 69.85 39.37 0) (effects (font (size 1.27 1.27)) (hide yes)))
  (property "Datasheet" "" (at 69.85 39.37 0) (effects (font (size 1.27 1.27)) (hide yes)))
  (property "Description" "Power symbol creates a global label with name \"+24V\"" (at 69.85 39.37 0) (effects (font (size 1.27 1.27)) (hide yes)))
  (pin "1"))
 (symbol
  (lib_id "power:+24V")
  (at 63.5 52.07 270)
  (mirror x)
  (unit 1)
  (exclude_from_sim no)
  (in_bom yes)
  (on_board yes)
  (dnp no)
  (fields_autoplaced yes)
  (property "Reference" "#PWR013" (at 59.69 52.07 0) (effects (font (size 1.27 1.27)) (hide yes)))
  (property "Value" "+24V" (at 67.31 52.0699 90) (effects (font (size 1.27 1.27)) (justify left)))
  (property "Footprint" "" (at 63.5 52.07 0) (effects (font (size 1.27 1.27)) (hide yes)))
  (property "Datasheet" "" (at 63.5 52.07 0) (effects (font (size 1.27 1.27)) (hide yes)))
  (property "Description" "Power symbol creates a global label with name \"+24V\"" (at 63.5 52.07 0) (effects (font (size 1.27 1.27)) (hide yes)))
  (pin "1"))
 (symbol
  (lib_id "power:+24V")
  (at 88.9 55.88 90)
  (unit 1)
  (exclude_from_sim no)
  (in_bom yes)
  (on_board yes)
  (dnp no)
  (fields_autoplaced yes)
  (property "Reference" "#PWR020" (at 92.71 55.88 0) (effects (font (size 1.27 1.27)) (hide yes)))
  (property "Value" "+24V_sicher" (at 85.09 55.8799 90) (effects (font (size 1.27 1.27)) (justify left)))
  (property "Footprint" "" (at 88.9 55.88 0) (effects (font (size 1.27 1.27)) (hide yes)))
  (property "Datasheet" "" (at 88.9 55.88 0) (effects (font (size 1.27 1.27)) (hide yes)))
  (property "Description" "Power symbol creates a global label with name \"+24V\"" (at 88.9 55.88 0) (effects (font (size 1.27 1.27)) (hide yes)))
  (pin "1"))
 (symbol
  (lib_id "power:+24V")
  (at 110.49 82.55 270)
  (unit 1)
  (exclude_from_sim no)
  (in_bom yes)
  (on_board yes)
  (dnp no)
  (fields_autoplaced yes)
  (property "Reference" "#PWR017" (at 106.68 82.55 0) (effects (font (size 1.27 1.27)) (hide yes)))
  (property "Value" "+24V_sicher" (at 114.3 82.5499 90) (effects (font (size 1.27 1.27)) (justify left)))
  (property "Footprint" "" (at 110.49 82.55 0) (effects (font (size 1.27 1.27)) (hide yes)))
  (property "Datasheet" "" (at 110.49 82.55 0) (effects (font (size 1.27 1.27)) (hide yes)))
  (property "Description" "Power symbol creates a global label with name \"+24V\"" (at 110.49 82.55 0) (effects (font (size 1.27 1.27)) (hide yes)))
  (pin "1"))
 (sheet
  (at 68.58 139.7)
  (size 33.02 16.51)
  (exclude_from_sim no)
  (in_bom yes)
  (on_board yes)
  (dnp no)
  (fields_autoplaced yes)
  (stroke (width 0.1524) (type solid))
  (fill (color 145 145 145 1.0000))
  (property "Sheetname" "Relais-alt" (at 68.58 138.9884 0) (effects (font (size 1.27 1.27)) (justify left bottom) (hide yes)))
  (property "Sheetfile" "relais-alt.kicad_sch" (at 68.58 156.7946 0) (effects (font (size 1.27 1.27)) (justify left top))))
 (sheet_instances
  (path ""
   (page "1")))
 (embedded_fonts no))
